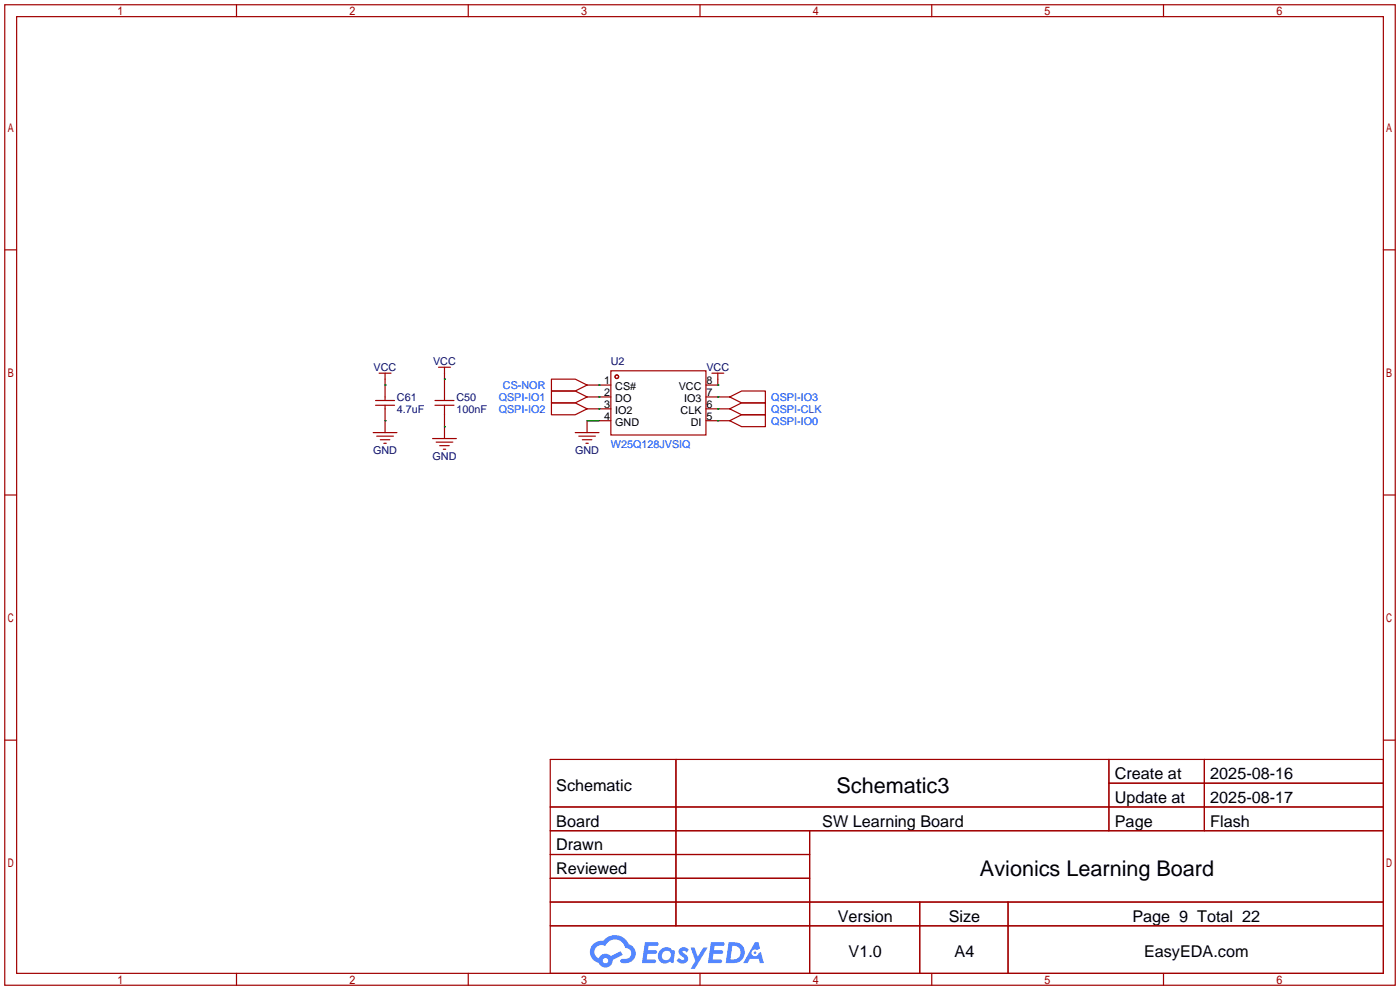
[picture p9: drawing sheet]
<svg xmlns="http://www.w3.org/2000/svg" width="299mm" height="212mm" viewBox="0 0 299 212" stroke-linecap="round" stroke-linejoin="round" font-family="sans-serif">
<g fill="none" stroke="#a10000" stroke-width=".25">
<path d="M1 1h297.2v209.6h-297.2zM3.6 3.6h292.1v204.4h-292.1zM50.5 1v2.6M100.1 1v2.6M149.6 1v2.6M199.1 1v2.6M248.7 1v2.6M1 53.4h2.6M295.7 53.4h2.5M1 105.8h2.6M295.7 105.8h2.5M1 158.2h2.6"/>
<path d="M295.7 158.2h2.5M117.6 162.3h178.1v45.7h-178.1zM117.6 172.5h178.1M117.6 177.5h178.1M144.5 162.3v35.6M173 177.5v30.5M237 162.3v15.2M237 167.4h58.7M257.4 162.3v15.2M117.6 182.6h55.4M117.6 192.8h178.1M117.6 187.7h55.4"/>
<path d="M117.6 197.9h178.1M196.6 192.8v15.2M215.4 192.8v15.2M50.5 208v2.6M100.1 208v2.6M149.6 208v2.6M199.1 208v2.6M248.7 208v2.6"/>
</g>
<g fill="#5487ff">
<path d="M145.3 202.7a1.3 1.3 0 0 1 1.9 .3l-.4 .6a.54 .54 0 0 0-.9-.2l.1 .2a1.34 1.34 0 0 1 .9 1.8 1.47 1.47 0 0 1-2.3-.1l.5-.6 .8 .5a.31 .31 0 0 0 .4-.3 .31 .31 0 0 0-.3-.4 1.12 1.12 0 0 1-.7-1.8z"/>
<path d="M147.6 202.5h.9l.6 2 1.2-2h.9l-2.7 4.6h-.9l1-1.7z"/>
<path d="M137.8 201.4h1.7a1.31 1.31 0 0 1 1.2 .2 .4 .4 0 0 1-.3 .5l-1.8 .1-.1 .9h1.6a.4 .4 0 0 1 .4 .4 .4 .4 0 0 1-.5 .4h-1.6l-.2 1.2h1.4a.46 .46 0 0 1 .5 0 .46 .46 0 0 1 .1 .5l-.4 .2h-2.6z"/>
<path d="M151.9 201.4h1.7a1.32 1.32 0 0 1 1.2 .2 .39 .39 0 0 1-.3 .5l-1.8 .1-.1 .9h1.6a.4 .4 0 0 1 .4 .4 .4 .4 0 0 1-.4 .4h-1.7l-.2 1.2h1.4a.46 .46 0 0 1 .5 0 .46 .46 0 0 1 .1 .5l-.4 .2h-2.6z"/>
<path d="M161.3 201.4h.8l.3 1.3-.6 .4a.75 .75 0 0 0-1.1 .3 .75 .75 0 0 0 .5 1 .75 .75 0 0 0 .9-.7l.5-.2 .6 2.3h-.8l-.3-.9h-1.8l-.5 .9h-1z"/>
<path d="M155.7 201.4l-.6 4.4h1.5a2.27 2.27 0 0 0 2.6-2.2 2.27 2.27 0 0 0-2.7-2.2zM156.5 202.1a1.5 1.5 0 0 1 1.8 1.6 1.5 1.5 0 0 1-1.9 1.4h-.3z"/>
<path d="M141.2 203a1.6 1.6 0 0 0-.3 2.3 1.6 1.6 0 0 0 2.3 .2l.7 .3 .3-2.4-.1-.3-.5-.1a1.58 1.58 0 0 0-2.4 0zM141.8 203.5a.98 .98 0 0 1 1.6 .4 .98 .98 0 0 1-1.1 1.3 .94 .94 0 0 1-.9-.7 .94 .94 0 0 1 .4-1z"/>
<path d="M126.8 201.8a2.37 2.37 0 0 0 1.1 4 1.54 1.54 0 0 0 1.8 1 1.54 1.54 0 0 0 1.2-1.6l2.2-1.1-.5-.8-2 1a1.57 1.57 0 0 0-2.7 .5 1.5 1.5 0 0 1-.7-2.1 1.5 1.5 0 0 1 2.2-.5 2.23 2.23 0 0 1 2.3-1.4 2.23 2.23 0 0 1 2 1.8 1.16 1.16 0 0 1 1.2 1.1 1.16 1.16 0 0 1-1.1 1.2h-.7a.47 .47 0 0 0-.5 .4 .47 .47 0 0 0 .4 .5 2.17 2.17 0 0 0 2.5-.9 2.17 2.17 0 0 0-.3-2.7l-.8-.4a3.2 3.2 0 0 0-5.5-.7l-1.1 .1zM128.8 205.3a.6 .6 0 0 1 1.2 0 .6 .6 0 0 1-1.2 0z"/>
<circle cx="161.4" cy="203.6" r=".28"/>
</g>
<g fill="none" stroke="#a10000" stroke-width=".25">
<path d="M81 79.8h2.6M82.3 79.8v5.8M93.7 78.5h2.6M95 78.5v7.1M130.6 79.2h20.3v13.8h-20.3zM152.1 79.8h2.6M153.4 79.8v2.5h-2.5M79.8 92.5h5M80.3 85.6h4M80.3 86.6h4M80.5 93.2h3.6M81.3 94h2"/>
<path d="M82 94.7h.5M82.3 86.6v5.9M92.5 93.7h5M93 85.6h4M93 86.6h4M93.2 94.5h3.6M94 95.2h2M94.7 96h.5M95 86.6v7.1M117.9 81h5l2.6 1.3-2.6 1.3h-5zM117.9 83.6h5l2.6 1.2-2.6 1.3h-5zM117.9 86.1h5l2.6 1.3-2.6 1.2h-5z"/>
<path d="M122.9 92.5h5.1M123.7 93.2h3.6M124.5 94h2M125.2 94.7h.5M125.5 82.3h5.1M125.5 84.8h5.1M125.5 87.4h5.1M125.5 89.9v2.6M128 89.9h2.6M150.9 84.8h5.1M150.9 87.4h5.1M150.9 89.9h5.1"/>
<path d="M156 89.9l2.5-1.3h5.1v2.6h-5.1zM156 87.4l2.5-1.3h5.1v2.5h-5.1zM156 84.8l2.5-1.2h5.1v2.5h-5.1z"/>
<circle cx="131.8" cy="80.5" r=".38"/>
</g>
<path d="M82.3 82.3h.1M82.3 89.9h.1M95 91.2h.1M95 81h.1M125.5 89.9h2.5M128 82.3h.1M128 84.8h.1M128 87.4h.1M153.4 82.3h.1M153.4 89.9h.1M153.4 87.4h.1M153.4 84.8h.1" fill="none" stroke="#008700" stroke-width=".25"/>
<g font-size="4.6">
<text x="178.8" y="169.4">Schematic3</text>
<text x="209.4" y="187.2">Avionics Learning Board</text>
</g>
<g font-size="3.5">
<text x="238.3" y="166.5">Create at</text>
<text x="258.7" y="166.5">2025-08-16</text>
<text x="118.9" y="169.1">Schematic</text>
<text x="238.3" y="171.6">Update at</text>
<text x="258.7" y="171.6">2025-08-17</text>
<text x="118.9" y="176.7">Board</text>
<text x="175.7" y="176.7">SW Learning Board</text>
<text x="238.3" y="176.7">Page</text>
<text x="258.7" y="176.7">Flash</text>
<text x="118.9" y="181.8">Drawn</text>
<text x="118.9" y="186.8">Reviewed</text>
<text x="179.1" y="197">Version</text>
<text x="202.8" y="197">Size</text>
<text x="242" y="197">Page 9 Total 22</text>
<text x="181.4" y="204.6">V1.0</text>
<text x="204" y="204.6">A4</text>
<text x="244.5" y="204.6">EasyEDA.com</text>
</g>
<g font-size="2.3" fill="#000080">
<text x="79.9" y="79.3">VCC</text>
<text x="92.6" y="78">VCC</text>
<text x="130.6" y="78">U2</text>
<text x="151" y="79.3">VCC</text>
<text x="84.8" y="85.6">C61</text>
<text x="84.8" y="88.2">4.7uF</text>
<text x="97.5" y="85.6">C50</text>
<text x="97.5" y="88.2">100nF</text>
<text x="79.7" y="97.1">GND</text>
<text x="92.4" y="98.3">GND</text>
<text x="122.9" y="97.1">GND</text>
</g>
<g font-size="2.3" fill="#00f">
<text x="107.5" y="83.1">CS-NOR</text>
<text x="106.6" y="85.6">QSPI-IO1</text>
<text x="106.6" y="88.2">QSPI-IO2</text>
<text x="164.8" y="88.2">QSPI-CLK</text>
<text x="164.8" y="85.6">QSPI-IO3</text>
<text x="130.6" y="95.8">W25Q128JVSIQ</text>
<text x="164.8" y="90.7">QSPI-IO0</text>
</g>
<g font-size="2.3">
<text x="129.1" y="82.1">1</text>
<text x="131.5" y="83.3">CS#</text>
<text x="145.1" y="83.3">VCC</text>
<text x="151" y="82.1">8</text>
<text x="129.1" y="84.6">2</text>
<text x="129.1" y="87.1">3</text>
<text x="129.1" y="89.7">4</text>
<text x="131.5" y="85.9">DO</text>
<text x="131.5" y="88.4">IO2</text>
<text x="145.4" y="88.4">CLK</text>
<text x="146.2" y="85.9">IO3</text>
<text x="151" y="89.7">5</text>
<text x="151" y="87.1">6</text>
<text x="151" y="84.6">7</text>
<text x="131.5" y="91">GND</text>
<text x="147.6" y="91">DI</text>
</g>
</svg>
